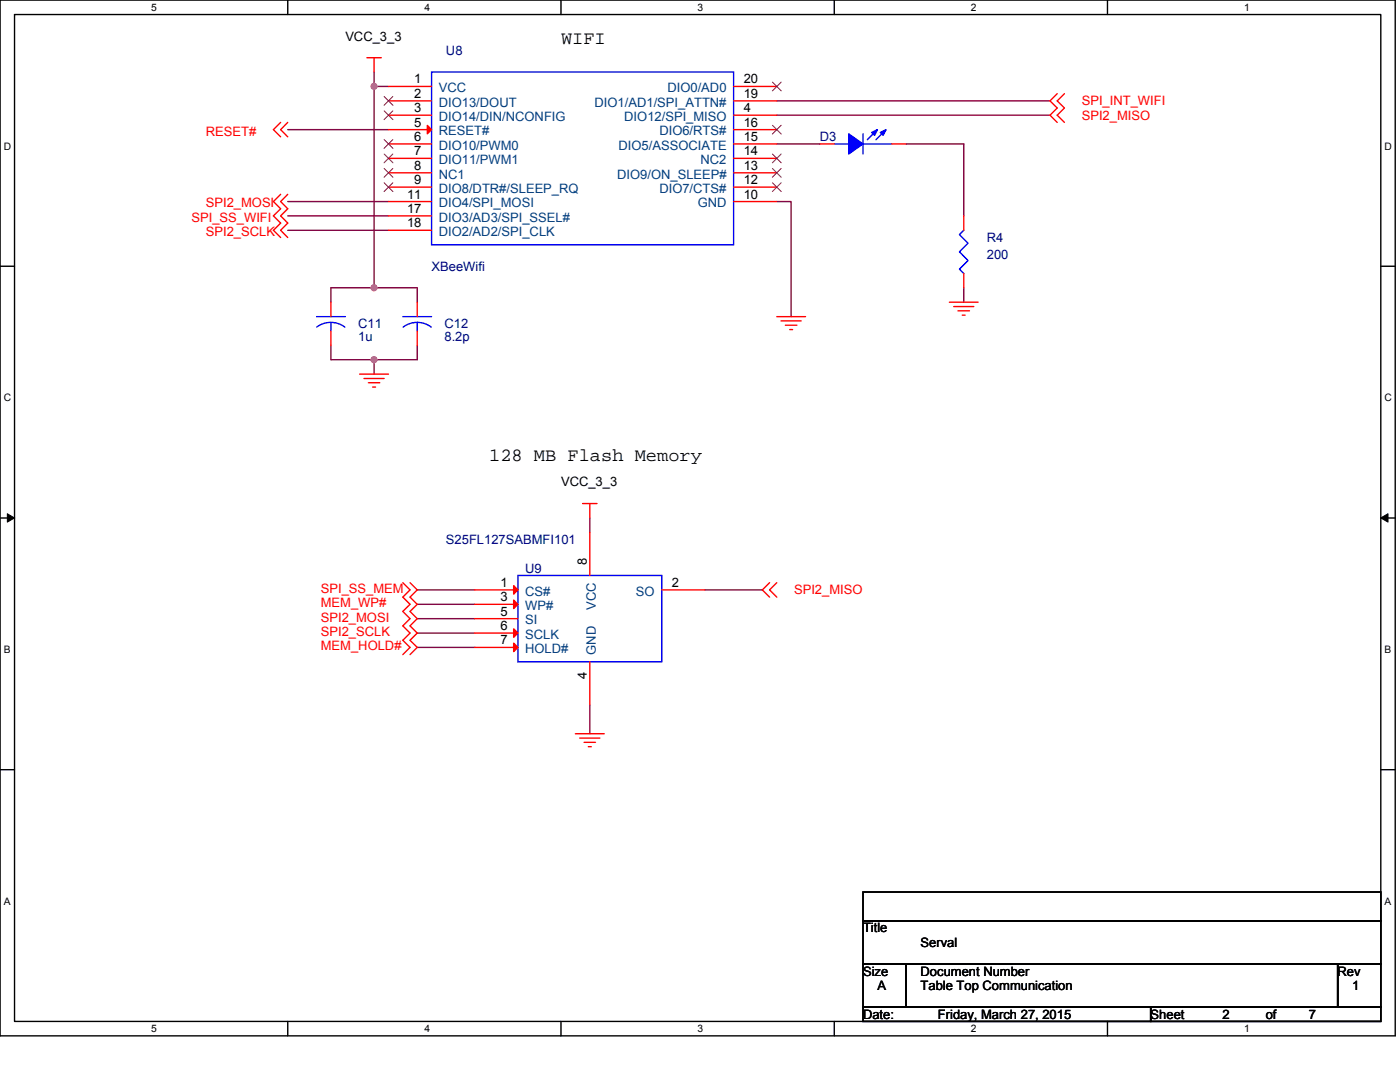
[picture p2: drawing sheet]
<svg xmlns="http://www.w3.org/2000/svg" width="279mm" height="216mm" viewBox="0 0 279 216" stroke-linecap="round" stroke-linejoin="round" font-family="sans-serif">
<path d="M0 0h278.4v206.7h-278.4zM2.9 2.9h272.7v200.9h-272.7z" fill="none" stroke="#000" stroke-width=".28"/>
<g fill="#fff">
<path d="M30.2 .3h1.1v2.3h-1.1z"/>
<path d="M30.2 204.1h1.1v2.3h-1.1z"/>
</g>
<path d="M57.4 0v2.9M57.4 203.8v2.9" fill="none" stroke="#000" stroke-width=".28"/>
<g fill="#fff">
<path d="M84.7 .3h1.1v2.3h-1.1z"/>
<path d="M84.7 204.1h1.1v2.3h-1.1z"/>
</g>
<path d="M112 0v2.9M112 203.8v2.9" fill="none" stroke="#000" stroke-width=".28"/>
<g fill="#fff">
<path d="M139.2 .3h1.2v2.3h-1.2z"/>
<path d="M139.2 204.1h1.2v2.3h-1.2z"/>
</g>
<path d="M166.5 0v2.9M166.5 203.8v2.9" fill="none" stroke="#000" stroke-width=".28"/>
<g fill="#fff">
<path d="M193.8 .3h1.1v2.3h-1.1z"/>
<path d="M193.8 204.1h1.1v2.3h-1.1z"/>
</g>
<path d="M221 0v2.9M221 203.8v2.9" fill="none" stroke="#000" stroke-width=".28"/>
<g fill="#fff">
<path d="M248.3 .3h1.1v2.3h-1.1z"/>
<path d="M248.3 204.1h1.1v2.3h-1.1z"/>
<path d="M.7 28h1.5v2.3h-1.5z"/>
<path d="M276.3 28h1.5v2.3h-1.5z"/>
<path d="M.7 78.2h1.5v2.3h-1.5z"/>
<path d="M276.3 78.2h1.5v2.3h-1.5z"/>
</g>
<path d="M0 53.1h2.9M275.6 53.1h2.8" fill="none" stroke="#000" stroke-width=".28"/>
<g fill="#fff">
<path d="M.7 128.5h1.4v2.2h-1.4z"/>
<path d="M276.3 128.5h1.4v2.2h-1.4z"/>
</g>
<path d="M0 103.4h2.9M275.6 103.4h2.8" fill="none" stroke="#000" stroke-width=".28"/>
<path d="M1.5 102.5l1.4 .9-1.4 .8zM275.6 103.4l1.4-.9v1.7z" fill="#000" stroke="#000" stroke-width=".2"/>
<g fill="#fff">
<path d="M.7 178.7h1.4v2.3h-1.4z"/>
<path d="M276.3 178.7h1.4v2.3h-1.4z"/>
</g>
<path d="M0 153.6h2.9M275.6 153.6h2.8M172.2 178h103.4v5.7h-103.4zM172.2 183.7h103.4v8.6h-103.4zM172.2 192.3h8.6v8.6h-8.6zM180.8 192.3h86.2v8.6h-86.2zM267 192.3h8.6v8.6h-8.6zM172.2 200.9h57.4v2.9h-57.4zM229.6 200.9h46v2.9h-46z" fill="none" stroke="#000" stroke-width=".28"/>
<g fill="none" stroke="#800040" stroke-width=".28">
<path d="M74.7 14.4v2.9M74.7 17.3h2.8M74.7 17.3v40.1M57.4 25.9h20.1M155 23h54.5M155 28.7h8.6M155 20.1h54.5M180.8 28.7h11.5v14.4M57.4 40.2h20.1M57.4 43.1h20.1M57.4 46h20.1M74.7 57.4h8.6v2.9"/>
<path d="M74.7 57.4h-8.7v2.9M155 40.2h2.9v23M192.3 57.4v2.9M66 68.9v2.9h8.7v2.9M83.3 68.9v2.9h-8.6M83.3 117.7h11.4M117.7 103.4v2.8M140.7 117.7h11.4M83.3 120.6h11.4M83.3 123.4h11.4M83.3 126.3h11.4M83.3 129.2h11.4"/>
<path d="M117.7 140.7v5.7"/>
</g>
<g fill="#f0f" stroke="#f0f" stroke-width=".28">
<circle cx="74.6" cy="17.2" r=".57"/>
<circle cx="74.6" cy="57.4" r=".57"/>
<circle cx="74.6" cy="71.8" r=".57"/>
</g>
<g fill="none" stroke="#f00" stroke-width=".28">
<path d="M73.2 11.5h2.9M74.7 11.5v2.9M77.5 17.3h8.6M146.4 17.3h8.6M211 18.7l-1.5 1.4 1.5 1.4-1.5 1.5 1.5 1.4M212.4 18.7l-1.4 1.4 1.4 1.4-1.4 1.5 1.4 1.4M56 38.8l-1.4 1.4 1.4 1.5-1.4 1.4 1.4 1.4-1.4 1.5 1.4 1.4M56 24.4l-1.4 1.5 1.4 1.4M57.4 38.8l-1.4 1.4 1.4 1.5-1.4 1.4 1.4 1.4-1.4 1.5 1.4 1.4M57.4 24.4l-1.4 1.5 1.4 1.4M77.5 20.1h8.6M77.5 23h8.6"/>
<path d="M77.5 25.9h8.6M77.5 28.7h8.6M77.5 31.6h8.6M77.5 34.5h8.6M77.5 37.3h8.6M146.4 23h8.6M146.4 37.3h8.6M146.4 34.5h8.6M146.4 31.6h8.6M146.4 28.7h8.6M146.4 25.9h8.6M146.4 20.1h8.6"/>
<path d="M163.6 28.7h2.9M178 28.7h2.8M77.5 40.2h8.6M77.5 43.1h8.6M77.5 46h8.6M146.4 40.2h8.6M192.3 54.6v2.8M192.3 43.1v2.9M66 60.3v2.9M66 66v2.9M71.8 74.7h5.7M72.6 75.5h4.1"/>
<path d="M73.5 76.4h2.3M74.4 77.2h.6M83.3 60.3v2.9M83.3 66v2.9M155 63.2h5.8M155.9 64h4M156.7 64.9h2.3M157.6 65.8h.6M189.5 60.3h5.7M190.3 61.2h4.1M191.2 62h2.3M192 62.9h.6"/>
<path d="M80.4 116.3l1.4 1.4-1.4 1.4 1.4 1.5-1.4 1.4 1.4 1.4-1.4 1.5 1.4 1.4-1.4 1.5 1.4 1.4-1.4 1.4M81.8 116.3l1.5 1.4-1.5 1.4 1.5 1.5-1.5 1.4 1.5 1.4-1.5 1.5 1.5 1.4-1.5 1.5 1.5 1.4-1.5 1.4M94.7 117.7h8.7M116.3 100.5h2.8M117.7 100.5v2.9M117.7 106.2v8.6M132.1 117.7h8.6M153.6 116.3l-1.5 1.4 1.5 1.4M155 116.3l-1.4 1.4 1.4 1.4M94.7 120.6h8.7M94.7 123.4h8.7M94.7 126.3h8.7"/>
<path d="M94.7 129.2h8.7M117.7 132.1v8.6M114.8 146.4h5.8M115.7 147.3h4M116.6 148.1h2.3M117.4 149h.6"/>
</g>
<g fill="none" stroke="#00f" stroke-width=".28">
<path d="M86.1 14.4h60.3v34.4h-60.3zM166.5 28.7h2.9M172.2 26.7v4M172.2 28.7h5.8M174.8 26.1l-1.7 1.8M176.6 26.1l-1.8 1.8M192.3 46l-.8 .8 1.7 1.7-1.7 1.7 1.7 1.8-1.7 1.7 .8 .9M63.2 63.2h5.7M63.2 65.3a4.6 4.6 0 0 1 5.6 0M66 64.3v1.7M80.4 63.2h5.7M83.3 64.3v1.7"/>
<path d="M86 65.3a4.6 4.6 0 0 0-5.5 0M103.4 114.8h28.7v17.3h-28.7z"/>
</g>
<g fill="#f00" stroke="#f00" stroke-width=".28">
<path d="M102.5 116.9l.9 .8-.9 .9z"/>
<path d="M102.5 119.7l.9 .9-.9 .8z"/>
<path d="M102.5 125.5l.9 .8-.9 .9z"/>
<path d="M102.5 128.3l.9 .9-.9 .8z"/>
<path d="M85.3 25l.8 .9-.8 .8z"/>
</g>
<g fill="#00f" stroke="#00f" stroke-width=".28">
<path d="M169.4 26.7l2.8 2-2.8 2z" fill-rule="evenodd"/>
<path d="M175.7 26.4l1.1-.5-.5 1.1z" fill-rule="evenodd"/>
<path d="M174 26.4l1.1-.5-.6 1.1z" fill-rule="evenodd"/>
</g>
<g fill="none" stroke="#804000" stroke-width=".2">
<path d="M76.7 19.3l1.7 1.7M78.4 19.3l-1.8 1.7M154.2 16.4l1.7 1.7M155.9 16.4l-1.8 1.7M76.7 22.1l1.7 1.8M76.7 27.9l1.7 1.7M76.7 30.7l1.7 1.8M76.7 33.6l1.7 1.8M76.7 36.5l1.7 1.7M78.4 22.1l-1.8 1.8M78.4 27.9l-1.8 1.7M78.4 30.7l-1.8 1.8"/>
<path d="M78.4 33.6l-1.8 1.8M78.4 36.5l-1.8 1.7M154.2 36.5l1.7 1.7M154.2 33.6l1.7 1.8M154.2 30.7l1.7 1.8M154.2 25l1.7 1.8M155.9 36.5l-1.8 1.7M155.9 33.6l-1.8 1.8M155.9 30.7l-1.8 1.8M155.9 25l-1.8 1.8"/>
</g>
<g font-size="3.7">
<text x="112" y="8.7">WIFI</text>
<text x="97.6" y="92">128 MB Flash Memory</text>
</g>
<g font-size="2.6">
<text x="68.9" y="8.1">VCC_3_3</text>
<text x="82.7" y="16.7">1</text>
<text x="148.4" y="16.7">20</text>
<text x="82.7" y="19.5">2</text>
<text x="82.7" y="22.4">3</text>
<text x="148.4" y="19.5">19</text>
<text x="148.4" y="22.4">4</text>
<text x="82.7" y="25.3">5</text>
<text x="82.7" y="28.1">6</text>
<text x="148.4" y="25.3">16</text>
<text x="148.4" y="28.1">15</text>
<text x="82.7" y="31">7</text>
<text x="82.7" y="33.9">8</text>
<text x="148.4" y="31">14</text>
<text x="148.4" y="33.9">13</text>
<text x="81.2" y="39.6">11</text>
<text x="82.7" y="36.7">9</text>
<text x="148.4" y="39.6">10</text>
<text x="148.4" y="36.7">12</text>
<text x="81.2" y="42.5">17</text>
<text x="81.2" y="45.4">18</text>
<text x="112" y="97.1">VCC_3_3</text>
<text x="117.1" y="112.8" transform="rotate(-90 117.1 112.8)">8</text>
<text x="99.9" y="117.1">1</text>
<text x="99.9" y="120">3</text>
<text x="134.1" y="117.1">2</text>
<text x="99.9" y="122.9">5</text>
<text x="99.9" y="125.7">6</text>
<text x="99.9" y="128.6">7</text>
<text x="117.1" y="135.5" transform="rotate(-90 117.1 135.5)">4</text>
<text x="172.2" y="186.1">Title</text>
<text x="183.7" y="188.9">Serval</text>
<text x="172.2" y="194.7">Size</text>
<text x="175.1" y="197.5">A</text>
<text x="183.7" y="194.7">Document Number</text>
<text x="183.7" y="197.5">Table Top Communication</text>
<text x="267" y="194.7">Rev</text>
<text x="269.8" y="197.5">1</text>
<text x="172.2" y="203.3">Date:</text>
<text x="187.2" y="203.3">Friday, March 27, 2015</text>
<text x="229.6" y="203.3">Sheet</text>
<text x="244" y="203.3">2</text>
<text x="252.6" y="203.3">of</text>
<text x="261.2" y="203.3">7</text>
</g>
<g font-size="2.6" fill="#000080">
<text x="89" y="11">U8</text>
<text x="163.6" y="28.2">D3</text>
<text x="196.9" y="48.3">R4</text>
<text x="196.9" y="51.7">200</text>
<text x="86.1" y="54">XBeeWifi</text>
<text x="71.5" y="65.5">C11</text>
<text x="88.7" y="65.5">C12</text>
<text x="71.5" y="68.1">1u</text>
<text x="88.7" y="68.1">8.2p</text>
<text x="89" y="108.6">S25FL127SABMFI101</text>
<text x="104.8" y="114.3">U9</text>
</g>
<g font-size="2.6" fill="#004080">
<text x="87.6" y="18.4">VCC</text>
<text x="87.6" y="21.3">DIO13/DOUT</text>
<text x="118.7" y="21.3">DIO1/AD1/SPI_ATTN#</text>
<text x="133.2" y="18.4">DIO0/AD0</text>
<text x="87.6" y="24.2">DIO14/DIN/NCONFIG</text>
<text x="87.6" y="27">RESET#</text>
<text x="87.6" y="29.9">DIO10/PWM0</text>
<text x="123.4" y="29.9">DIO5/ASSOCIATE</text>
<text x="124.6" y="24.2">DIO12/SPI_MISO</text>
<text x="131.6" y="27">DIO6/RTS#</text>
<text x="87.6" y="32.8">DIO11/PWM1</text>
<text x="87.6" y="35.6">NC1</text>
<text x="123.2" y="35.6">DIO9/ON_SLEEP#</text>
<text x="139.8" y="32.8">NC2</text>
<text x="87.6" y="38.5">DIO8/DTR#/SLEEP_RQ</text>
<text x="87.6" y="41.4">DIO4/SPI_MOSI</text>
<text x="131.6" y="38.5">DIO7/CTS#</text>
<text x="139.2" y="41.4">GND</text>
<text x="87.6" y="44.2">DIO3/AD3/SPI_SSEL#</text>
<text x="87.6" y="47.1">DIO2/AD2/SPI_CLK</text>
<text x="104.8" y="118.9">CS#</text>
<text x="126.9" y="118.9">SO</text>
<text x="104.8" y="121.8">WP#</text>
<text x="104.8" y="124.6">SI</text>
<text x="118.9" y="121.7" transform="rotate(-90 118.9 121.7)">VCC</text>
<text x="104.8" y="127.5">SCLK</text>
<text x="104.8" y="130.3">HOLD#</text>
<text x="118.9" y="130.6" transform="rotate(-90 118.9 130.6)">GND</text>
</g>
<g font-size="2.6" fill="#f00">
<text x="215.9" y="23.9">SPI2_MISO</text>
<text x="215.9" y="21">SPI_INT_WIFI</text>
<text x="41.1" y="27.1">RESET#</text>
<text x="41.1" y="41.4">SPI2_MOSI</text>
<text x="38.2" y="44.3">SPI_SS_WIFI</text>
<text x="41.1" y="47.1">SPI2_SCLK</text>
<text x="64" y="118.3">SPI_SS_MEM</text>
<text x="158.5" y="118.6">SPI2_MISO</text>
<text x="64" y="121.2">MEM_WP#</text>
<text x="64" y="124.1">SPI2_MOSI</text>
<text x="64" y="126.9">SPI2_SCLK</text>
<text x="64" y="129.8">MEM_HOLD#</text>
</g>
<g font-size="2">
<text x="30.2" y="2.2">5</text>
<text x="84.7" y="2.2">4</text>
<text x="139.2" y="2.2">3</text>
<text x="193.8" y="2.2">2</text>
<text x="248.3" y="2.2">1</text>
<text x=".7" y="29.8">D</text>
<text x="276.3" y="29.8">D</text>
<text x=".7" y="80.1">C</text>
<text x="276.3" y="80.1">C</text>
<text x=".7" y="130.3">B</text>
<text x="276.3" y="130.3">B</text>
<text x=".7" y="180.5">A</text>
<text x="276.3" y="180.5">A</text>
<text x="30.2" y="206">5</text>
<text x="84.7" y="206">4</text>
<text x="139.2" y="206">3</text>
<text x="193.8" y="206">2</text>
<text x="248.3" y="206">1</text>
</g>
</svg>
